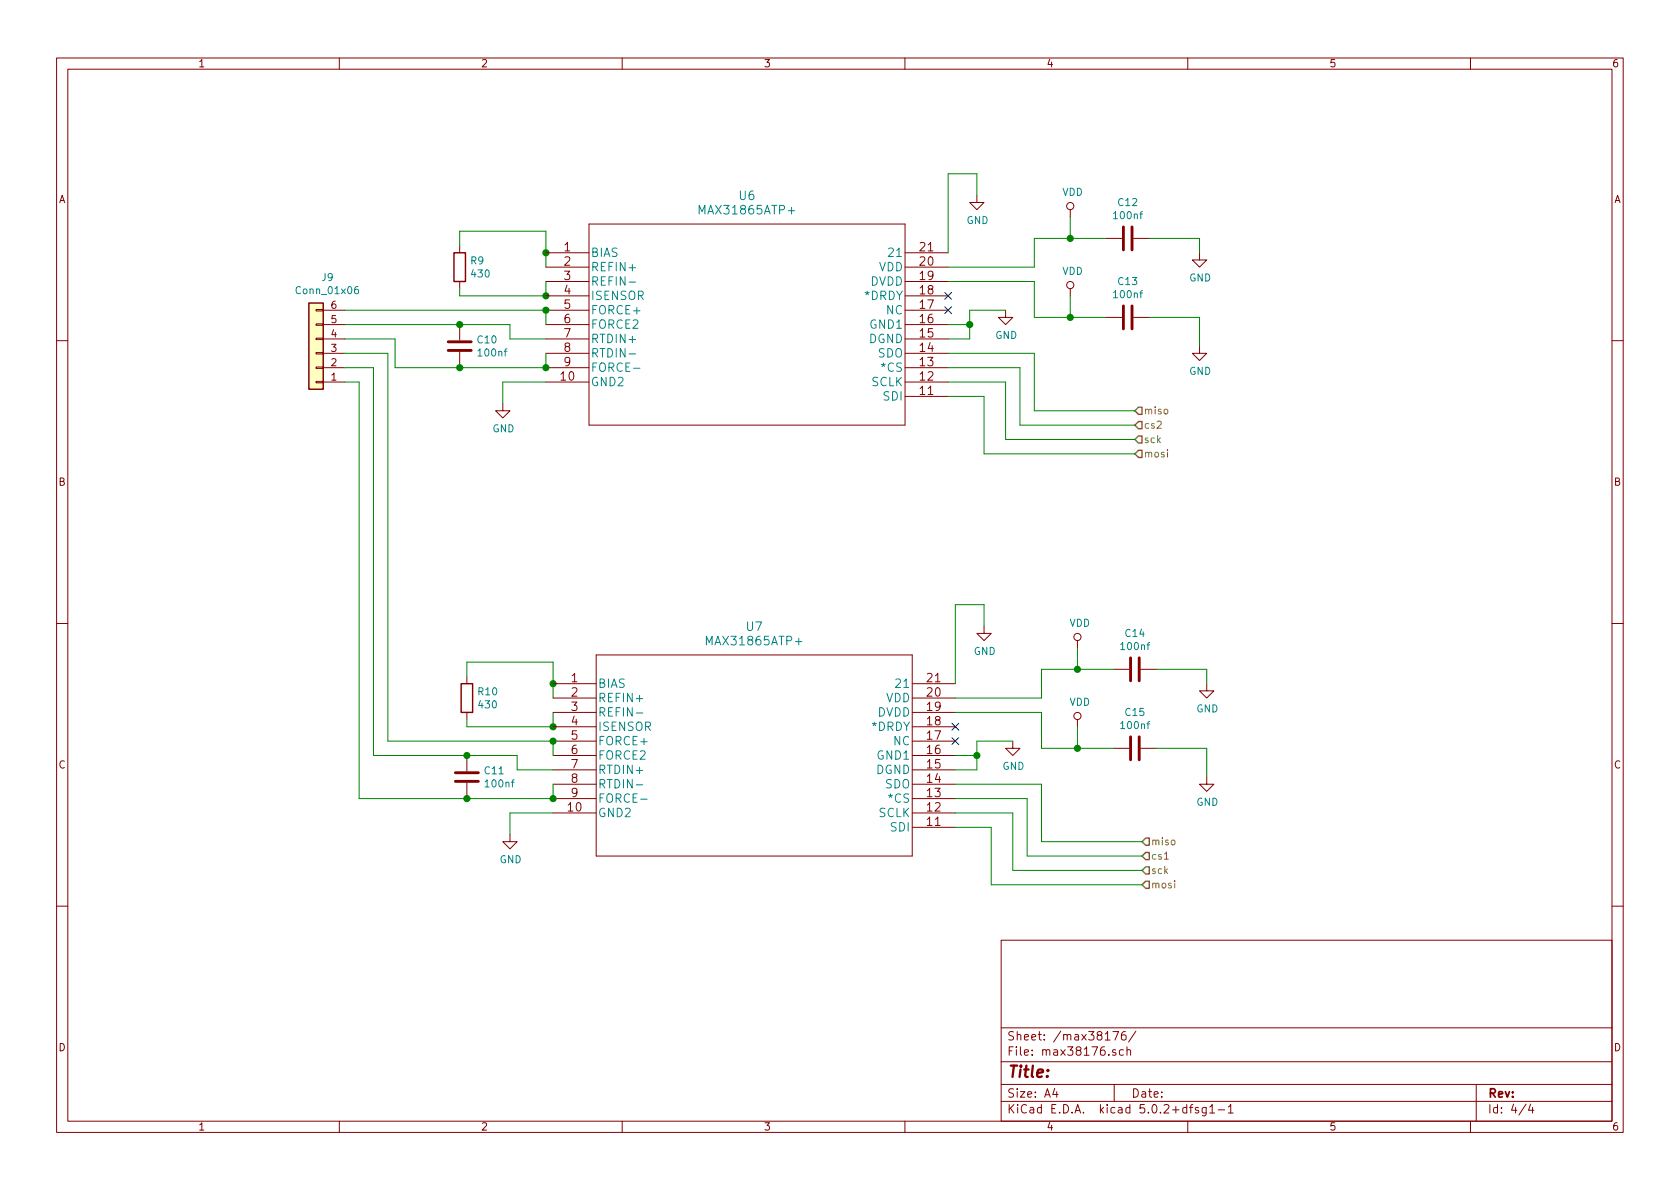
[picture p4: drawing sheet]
EESchema Schematic File Version 4
LIBS:oven2-cache
EELAYER 26 0
EELAYER END
$Descr A4 11693 8268
encoding utf-8
Sheet 4 4
Title ""
Date ""
Rev ""
Comp ""
Comment1 ""
Comment2 ""
Comment3 ""
Comment4 ""
$EndDescr
$Comp
L Device:R R9
U 1 1
P 3200 1850
F 0 "R9" H 3270 1896 50  0000 L CNN
F 1 "430" H 3270 1805 50  0000 L CNN
F 2 "Resistor_SMD:R_0805_2012Metric" V 3130 1850 50  0001 C CNN
F 3 "~" H 3200 1850 50  0001 C CNN
	1    3200 1850
	1    0    0    -1  
$EndComp
Wire Wire Line
	3800 1600 3200 1600
Wire Wire Line
	3800 1950 3800 2050
Wire Wire Line
	3800 2050 3200 2050
Wire Wire Line
	3200 2050 3200 2000
Wire Wire Line
	3200 1700 3200 1600
Connection ~ 3800 2050
Wire Wire Line
	3800 1850 3800 1750
Wire Wire Line
	3800 1750 3800 1600
Connection ~ 3800 1750
$Comp
L oven2-rescue:MAX31865ATP+-test-test-rescue U?
U 1 1
P 3800 1750
AR Path="/5DDFABD8" Ref="U?"  Part="1" 
AR Path="/5DA16D7F/5DDFABD8" Ref="U?"  Part="1" 
AR Path="/5DDE4FEC/5DDFABD8" Ref="U6"  Part="1" 
F 0 "U6" H 5200 2150 60  0000 C CNN
F 1 "MAX31865ATP+" H 5200 2050 60  0000 C CNN
F 2 "oven2:MAX31865ATP+" H 5200 1990 60  0001 C CNN
F 3 "" H 3800 1750 60  0000 C CNN
	1    3800 1750
	1    0    0    -1  
$EndComp
Wire Wire Line
	3800 2550 3800 2450
Wire Wire Line
	3800 2250 3800 2150
$Comp
L Device:C C10
U 1 1
P 3200 2400
F 0 "C10" H 3315 2446 50  0000 L CNN
F 1 "100nf" H 3315 2355 50  0000 L CNN
F 2 "Capacitor_SMD:C_0805_2012Metric" H 3238 2250 50  0001 C CNN
F 3 "~" H 3200 2400 50  0001 C CNN
	1    3200 2400
	1    0    0    -1  
$EndComp
Wire Wire Line
	3800 2550 3200 2550
Connection ~ 3800 2550
Wire Wire Line
	3550 2350 3800 2350
Wire Wire Line
	3200 2250 3550 2250
Wire Wire Line
	3550 2250 3550 2350
$Comp
L power:GND #PWR016
U 1 1
P 3500 2800
F 0 "#PWR016" H 3500 2550 50  0001 C CNN
F 1 "GND" H 3505 2627 50  0000 C CNN
F 2 "" H 3500 2800 50  0001 C CNN
F 3 "" H 3500 2800 50  0001 C CNN
	1    3500 2800
	1    0    0    -1  
$EndComp
Wire Wire Line
	3500 2800 3500 2650
Wire Wire Line
	3500 2650 3800 2650
NoConn ~ 6600 2050
NoConn ~ 6600 2150
$Comp
L Device:C C12
U 1 1
P 7850 1650
F 0 "C12" V 7598 1650 50  0000 C CNN
F 1 "100nf" V 7689 1650 50  0000 C CNN
F 2 "Capacitor_SMD:C_0805_2012Metric" H 7888 1500 50  0001 C CNN
F 3 "~" H 7850 1650 50  0001 C CNN
	1    7850 1650
	0    1    1    0   
$EndComp
$Comp
L Device:C C13
U 1 1
P 7850 2200
F 0 "C13" V 7598 2200 50  0000 C CNN
F 1 "100nf" V 7689 2200 50  0000 C CNN
F 2 "Capacitor_SMD:C_0805_2012Metric" H 7888 2050 50  0001 C CNN
F 3 "~" H 7850 2200 50  0001 C CNN
	1    7850 2200
	0    1    1    0   
$EndComp
$Comp
L power:GND #PWR027
U 1 1
P 8350 2400
F 0 "#PWR027" H 8350 2150 50  0001 C CNN
F 1 "GND" H 8355 2227 50  0000 C CNN
F 2 "" H 8350 2400 50  0001 C CNN
F 3 "" H 8350 2400 50  0001 C CNN
	1    8350 2400
	1    0    0    -1  
$EndComp
$Comp
L power:GND #PWR026
U 1 1
P 8350 1750
F 0 "#PWR026" H 8350 1500 50  0001 C CNN
F 1 "GND" H 8355 1577 50  0000 C CNN
F 2 "" H 8350 1750 50  0001 C CNN
F 3 "" H 8350 1750 50  0001 C CNN
	1    8350 1750
	1    0    0    -1  
$EndComp
Wire Wire Line
	8350 1650 8350 1750
Wire Wire Line
	8000 1650 8350 1650
Wire Wire Line
	8350 2400 8350 2200
Wire Wire Line
	8350 2200 8000 2200
Wire Wire Line
	6600 1850 7200 1850
Wire Wire Line
	7200 1850 7200 1650
Wire Wire Line
	7200 1650 7450 1650
Wire Wire Line
	6600 1950 7200 1950
Wire Wire Line
	7200 1950 7200 2200
Wire Wire Line
	7450 1500 7450 1650
Connection ~ 7450 1650
Wire Wire Line
	7450 1650 7700 1650
$Comp
L power:GND #PWR020
U 1 1
P 7000 2150
F 0 "#PWR020" H 7000 1900 50  0001 C CNN
F 1 "GND" H 7005 1977 50  0000 C CNN
F 2 "" H 7000 2150 50  0001 C CNN
F 3 "" H 7000 2150 50  0001 C CNN
	1    7000 2150
	1    0    0    -1  
$EndComp
Wire Wire Line
	6600 2250 6750 2250
Wire Wire Line
	6750 2250 6750 2150
Wire Wire Line
	6750 2150 7000 2150
Wire Wire Line
	6600 2350 6750 2350
Wire Wire Line
	6750 2350 6750 2250
Connection ~ 6750 2250
$Comp
L power:GND #PWR018
U 1 1
P 6800 1350
F 0 "#PWR018" H 6800 1100 50  0001 C CNN
F 1 "GND" H 6805 1177 50  0000 C CNN
F 2 "" H 6800 1350 50  0001 C CNN
F 3 "" H 6800 1350 50  0001 C CNN
	1    6800 1350
	1    0    0    -1  
$EndComp
Wire Wire Line
	6600 1750 6600 1200
Wire Wire Line
	6600 1200 6800 1200
Wire Wire Line
	6800 1200 6800 1350
$Comp
L power:VDD #PWR022
U 1 1
P 7450 1500
F 0 "#PWR022" H 7450 1350 50  0001 C CNN
F 1 "VDD" H 7467 1673 50  0000 C CNN
F 2 "" H 7450 1500 50  0001 C CNN
F 3 "" H 7450 1500 50  0001 C CNN
	1    7450 1500
	1    0    0    -1  
$EndComp
$Comp
L power:VDD #PWR023
U 1 1
P 7450 2050
F 0 "#PWR023" H 7450 1900 50  0001 C CNN
F 1 "VDD" H 7467 2223 50  0000 C CNN
F 2 "" H 7450 2050 50  0001 C CNN
F 3 "" H 7450 2050 50  0001 C CNN
	1    7450 2050
	1    0    0    -1  
$EndComp
Text HLabel 7900 3050 2    50   Input ~ 0
sck
Text HLabel 7900 2850 2    50   Input ~ 0
miso
Text HLabel 7900 3150 2    50   Input ~ 0
mosi
Text HLabel 7950 5950 2    50   Input ~ 0
cs1
Wire Wire Line
	6600 2450 7200 2450
Wire Wire Line
	7200 2450 7200 2850
Wire Wire Line
	7200 2850 7900 2850
Wire Wire Line
	6600 2550 7100 2550
Wire Wire Line
	7100 2550 7100 2950
Wire Wire Line
	7100 2950 7900 2950
Wire Wire Line
	6600 2650 7000 2650
Wire Wire Line
	7000 2650 7000 3050
Wire Wire Line
	7000 3050 7900 3050
Wire Wire Line
	7900 3150 6850 3150
Wire Wire Line
	6850 3150 6850 2750
Wire Wire Line
	6850 2750 6600 2750
Wire Wire Line
	2400 2150 3800 2150
Connection ~ 3800 2150
Wire Wire Line
	2400 2250 3200 2250
Connection ~ 3200 2250
Wire Wire Line
	3200 2550 2750 2550
Wire Wire Line
	2750 2550 2750 2350
Wire Wire Line
	2750 2350 2400 2350
Connection ~ 3200 2550
Wire Wire Line
	7200 2200 7450 2200
Wire Wire Line
	7450 2050 7450 2200
Connection ~ 7450 2200
Wire Wire Line
	7450 2200 7700 2200
$Comp
L Device:R R10
U 1 1
P 3250 4850
F 0 "R10" H 3320 4896 50  0000 L CNN
F 1 "430" H 3320 4805 50  0000 L CNN
F 2 "Resistor_SMD:R_0805_2012Metric" V 3180 4850 50  0001 C CNN
F 3 "~" H 3250 4850 50  0001 C CNN
	1    3250 4850
	1    0    0    -1  
$EndComp
Wire Wire Line
	3850 4600 3250 4600
Wire Wire Line
	3850 4950 3850 5050
Wire Wire Line
	3850 5050 3250 5050
Wire Wire Line
	3250 5050 3250 5000
Wire Wire Line
	3250 4700 3250 4600
Connection ~ 3850 5050
Wire Wire Line
	3850 4850 3850 4750
Wire Wire Line
	3850 4750 3850 4600
Connection ~ 3850 4750
$Comp
L oven2-rescue:MAX31865ATP+-test-test-rescue U?
U 1 1
P 3850 4750
AR Path="/5DDE5BC1" Ref="U?"  Part="1" 
AR Path="/5DA16D7F/5DDE5BC1" Ref="U?"  Part="1" 
AR Path="/5DDE4FEC/5DDE5BC1" Ref="U7"  Part="1" 
F 0 "U7" H 5250 5150 60  0000 C CNN
F 1 "MAX31865ATP+" H 5250 5050 60  0000 C CNN
F 2 "oven2:MAX31865ATP+" H 5250 4990 60  0001 C CNN
F 3 "" H 3850 4750 60  0000 C CNN
	1    3850 4750
	1    0    0    -1  
$EndComp
Wire Wire Line
	3850 5550 3850 5450
Wire Wire Line
	3850 5250 3850 5150
$Comp
L Device:C C11
U 1 1
P 3250 5400
F 0 "C11" H 3365 5446 50  0000 L CNN
F 1 "100nf" H 3365 5355 50  0000 L CNN
F 2 "Capacitor_SMD:C_0805_2012Metric" H 3288 5250 50  0001 C CNN
F 3 "~" H 3250 5400 50  0001 C CNN
	1    3250 5400
	1    0    0    -1  
$EndComp
Wire Wire Line
	3850 5550 3250 5550
Connection ~ 3850 5550
Wire Wire Line
	3600 5350 3850 5350
Wire Wire Line
	3250 5250 3600 5250
Wire Wire Line
	3600 5250 3600 5350
$Comp
L power:GND #PWR017
U 1 1
P 3550 5800
F 0 "#PWR017" H 3550 5550 50  0001 C CNN
F 1 "GND" H 3555 5627 50  0000 C CNN
F 2 "" H 3550 5800 50  0001 C CNN
F 3 "" H 3550 5800 50  0001 C CNN
	1    3550 5800
	1    0    0    -1  
$EndComp
Wire Wire Line
	3550 5800 3550 5650
Wire Wire Line
	3550 5650 3850 5650
NoConn ~ 6650 5050
NoConn ~ 6650 5150
$Comp
L Device:C C14
U 1 1
P 7900 4650
F 0 "C14" V 7648 4650 50  0000 C CNN
F 1 "100nf" V 7739 4650 50  0000 C CNN
F 2 "Capacitor_SMD:C_0805_2012Metric" H 7938 4500 50  0001 C CNN
F 3 "~" H 7900 4650 50  0001 C CNN
	1    7900 4650
	0    1    1    0   
$EndComp
$Comp
L Device:C C15
U 1 1
P 7900 5200
F 0 "C15" V 7648 5200 50  0000 C CNN
F 1 "100nf" V 7739 5200 50  0000 C CNN
F 2 "Capacitor_SMD:C_0805_2012Metric" H 7938 5050 50  0001 C CNN
F 3 "~" H 7900 5200 50  0001 C CNN
	1    7900 5200
	0    1    1    0   
$EndComp
$Comp
L power:GND #PWR029
U 1 1
P 8400 5400
F 0 "#PWR029" H 8400 5150 50  0001 C CNN
F 1 "GND" H 8405 5227 50  0000 C CNN
F 2 "" H 8400 5400 50  0001 C CNN
F 3 "" H 8400 5400 50  0001 C CNN
	1    8400 5400
	1    0    0    -1  
$EndComp
$Comp
L power:GND #PWR028
U 1 1
P 8400 4750
F 0 "#PWR028" H 8400 4500 50  0001 C CNN
F 1 "GND" H 8405 4577 50  0000 C CNN
F 2 "" H 8400 4750 50  0001 C CNN
F 3 "" H 8400 4750 50  0001 C CNN
	1    8400 4750
	1    0    0    -1  
$EndComp
Wire Wire Line
	8400 4650 8400 4750
Wire Wire Line
	8050 4650 8400 4650
Wire Wire Line
	8400 5400 8400 5200
Wire Wire Line
	8400 5200 8050 5200
Wire Wire Line
	6650 4850 7250 4850
Wire Wire Line
	7250 4850 7250 4650
Wire Wire Line
	7250 4650 7500 4650
Wire Wire Line
	6650 4950 7250 4950
Wire Wire Line
	7250 4950 7250 5200
Wire Wire Line
	7500 4500 7500 4650
Connection ~ 7500 4650
Wire Wire Line
	7500 4650 7750 4650
$Comp
L power:GND #PWR021
U 1 1
P 7050 5150
F 0 "#PWR021" H 7050 4900 50  0001 C CNN
F 1 "GND" H 7055 4977 50  0000 C CNN
F 2 "" H 7050 5150 50  0001 C CNN
F 3 "" H 7050 5150 50  0001 C CNN
	1    7050 5150
	1    0    0    -1  
$EndComp
Wire Wire Line
	6650 5250 6800 5250
Wire Wire Line
	6800 5250 6800 5150
Wire Wire Line
	6800 5150 7050 5150
Wire Wire Line
	6650 5350 6800 5350
Wire Wire Line
	6800 5350 6800 5250
Connection ~ 6800 5250
$Comp
L power:GND #PWR019
U 1 1
P 6850 4350
F 0 "#PWR019" H 6850 4100 50  0001 C CNN
F 1 "GND" H 6855 4177 50  0000 C CNN
F 2 "" H 6850 4350 50  0001 C CNN
F 3 "" H 6850 4350 50  0001 C CNN
	1    6850 4350
	1    0    0    -1  
$EndComp
Wire Wire Line
	6650 4750 6650 4200
Wire Wire Line
	6650 4200 6850 4200
Wire Wire Line
	6850 4200 6850 4350
$Comp
L power:VDD #PWR024
U 1 1
P 7500 4500
F 0 "#PWR024" H 7500 4350 50  0001 C CNN
F 1 "VDD" H 7517 4673 50  0000 C CNN
F 2 "" H 7500 4500 50  0001 C CNN
F 3 "" H 7500 4500 50  0001 C CNN
	1    7500 4500
	1    0    0    -1  
$EndComp
$Comp
L power:VDD #PWR025
U 1 1
P 7500 5050
F 0 "#PWR025" H 7500 4900 50  0001 C CNN
F 1 "VDD" H 7517 5223 50  0000 C CNN
F 2 "" H 7500 5050 50  0001 C CNN
F 3 "" H 7500 5050 50  0001 C CNN
	1    7500 5050
	1    0    0    -1  
$EndComp
Text HLabel 7950 6050 2    50   Input ~ 0
sck
Text HLabel 7950 5850 2    50   Input ~ 0
miso
Text HLabel 7950 6150 2    50   Input ~ 0
mosi
Text HLabel 7900 2950 2    50   Input ~ 0
cs2
Wire Wire Line
	6650 5450 7250 5450
Wire Wire Line
	7250 5450 7250 5850
Wire Wire Line
	7250 5850 7950 5850
Wire Wire Line
	6650 5550 7150 5550
Wire Wire Line
	7150 5550 7150 5950
Wire Wire Line
	7150 5950 7950 5950
Wire Wire Line
	6650 5650 7050 5650
Wire Wire Line
	7050 5650 7050 6050
Wire Wire Line
	7050 6050 7950 6050
Wire Wire Line
	7950 6150 6900 6150
Wire Wire Line
	6900 6150 6900 5750
Wire Wire Line
	6900 5750 6650 5750
Connection ~ 3850 5150
Connection ~ 3250 5250
Connection ~ 3250 5550
Wire Wire Line
	7250 5200 7500 5200
Wire Wire Line
	7500 5050 7500 5200
Connection ~ 7500 5200
Wire Wire Line
	7500 5200 7750 5200
$Comp
L Connector_Generic:Conn_01x06 J9
U 1 1
P 2200 2450
F 0 "J9" H 2120 1925 50  0000 C CNN
F 1 "Conn_01x06" H 2120 2016 50  0000 C CNN
F 2 "Connector_PinSocket_2.54mm:PinSocket_1x06_P2.54mm_Vertical" H 2200 2450 50  0001 C CNN
F 3 "~" H 2200 2450 50  0001 C CNN
	1    2200 2450
	-1   0    0    1   
$EndComp
Wire Wire Line
	2400 2450 2700 2450
Wire Wire Line
	2700 2450 2700 5150
Wire Wire Line
	2700 5150 3850 5150
Wire Wire Line
	2600 5250 2600 2550
Wire Wire Line
	2600 2550 2400 2550
Wire Wire Line
	2600 5250 3250 5250
Wire Wire Line
	2400 2650 2500 2650
Wire Wire Line
	2500 2650 2500 5550
Wire Wire Line
	2500 5550 3250 5550
$EndSCHEMATC
